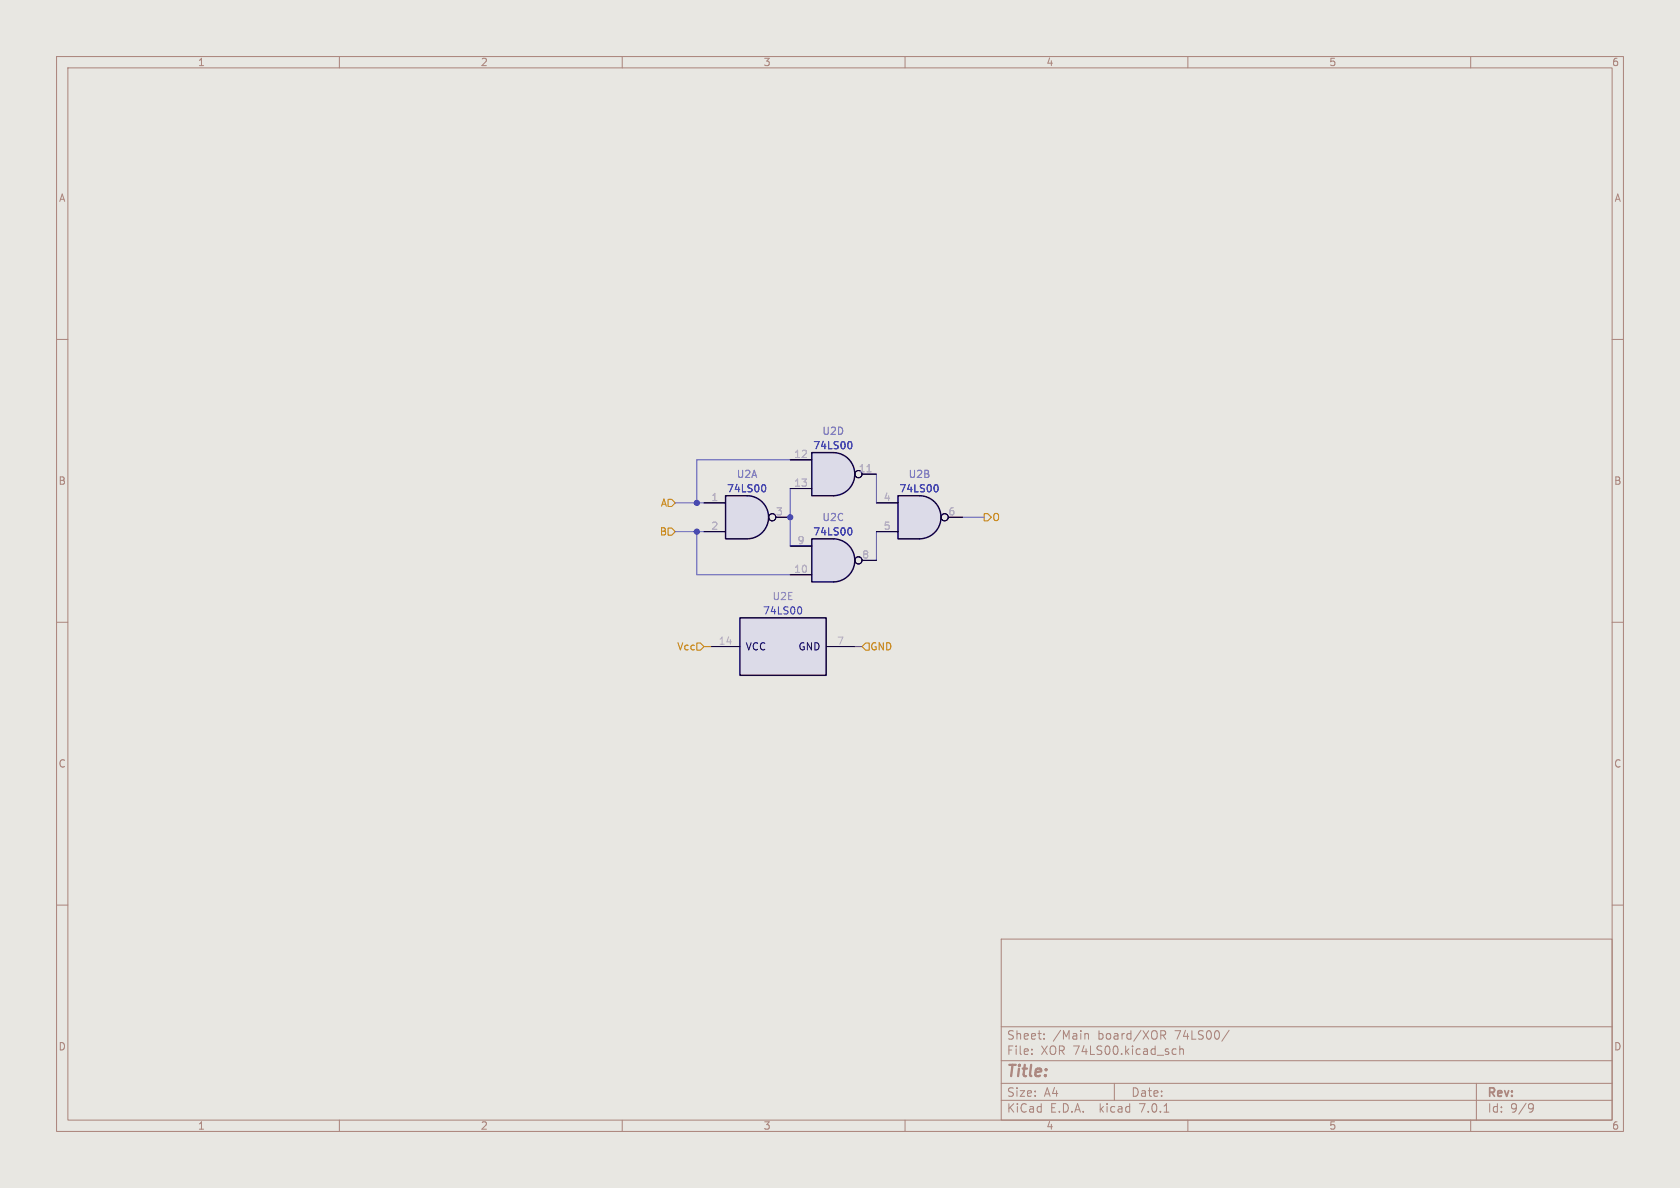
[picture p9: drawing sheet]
<svg xmlns="http://www.w3.org/2000/svg" width="297mm" height="210mm" viewBox="0 0 297 210" stroke-linecap="round" stroke-linejoin="round" font-family="sans-serif">
<path d="M0 0h297v210h-297z" fill="#e8e7e2" stroke="#e8e7e2" stroke-width=".18"/>
<g fill="none" stroke="#aa837a" stroke-width=".18">
<path d="M10 10h277v190h-277zM12 12h273v186h-273zM60 10v2M110 10v2M160 10v2M210 10v2M260 10v2M10 60h2M285 60h2M10 110h2M285 110h2M10 160h2"/>
<path d="M285 160h2M177 166h108v32h-108zM60 198v2M110 198v2M160 198v2M177 194.5h108M177 191.5h108M177 187.5h108M177 181.5h108M182.4 186.3v.1M182.4 185.5v.1M184.6 183.6v.1"/>
<path d="M184.6 182.8v.1M191.8 182.8l.2-.1 .4 .1v.9M197 191.5v3M205.2 183l.7-.1 .2-.2-.1-.4-.2-.1h-.6v1.5M205.6 183l.5 .7M205.8 196.6h.8M207.4 186.3h.5M207.4 185.5h.5M208.6 185.5l.2-.1 .3 .1 .1 .9M208.6 184.9v1.5M210 198v2M217.3 182.1l-1.3 2"/>
<path d="M260 198v2M261 191.5v6.5M270.5 195.1l.5 .1a.99 .99 0 0 1-.4 1.4h-.2M271.1 195.7l-.2 .3h-.4"/>
</g>
<path d="M162.6 87.6a3.8 3.8 0 0 1 3.8 3.8 3.8 3.8 0 0 1-3.8 3.9z" fill="#dcdbe8" stroke="#dcdbe8" stroke-width=".18"/>
<path d="M158.7 87.6h3.9v7.7h-3.9z" fill="#dcdbe8"/>
<path d="M158.7 87.6h3.9a3.8 3.8 0 0 1 3.8 3.8 3.8 3.8 0 0 1-3.8 3.9h-3.9z" fill="none" stroke="#130040" stroke-width=".25"/>
<g fill="none" stroke="#010022" stroke-width=".18">
<path d="M154.9 88.9h3.8M154.9 94h3.8M167.6 91.4h2.6"/>
<circle cx="167" cy="91.4" r=".63"/>
</g>
<path d="M165.5 85.7a.79 .79 0 0 1 0 1.2" fill="none" stroke="#353dd0" stroke-width=".18"/>
<path d="M147.3 80a3.8 3.8 0 0 1 3.8 3.8 3.8 3.8 0 0 1-3.8 3.8z" fill="#dcdbe8" stroke="#dcdbe8" stroke-width=".18"/>
<path d="M143.5 80h3.8v7.6h-3.8z" fill="#dcdbe8"/>
<path d="M143.5 80h3.8a3.8 3.8 0 0 1 3.8 3.8 3.8 3.8 0 0 1-3.8 3.8h-3.8z" fill="none" stroke="#130040" stroke-width=".25"/>
<g fill="none" stroke="#010022" stroke-width=".18">
<path d="M139.7 81.3h3.8M139.7 86.4h3.8M152.4 83.8h2.5"/>
<circle cx="151.8" cy="83.8" r=".63"/>
</g>
<path d="M153.3 83.4h.7" fill="none" stroke="#b4afbe" stroke-width=".18"/>
<path d="M150.3 78.1a.79 .79 0 0 1 0 1.2" fill="none" stroke="#353dd0" stroke-width=".18"/>
<path d="M132.1 87.6a3.8 3.8 0 0 1 3.8 3.8 3.8 3.8 0 0 1-3.8 3.9z" fill="#dcdbe8" stroke="#dcdbe8" stroke-width=".18"/>
<path d="M128.3 87.6h3.8v7.7h-3.8z" fill="#dcdbe8"/>
<path d="M128.3 87.6h3.8a3.8 3.8 0 0 1 3.8 3.8 3.8 3.8 0 0 1-3.8 3.9h-3.8zM130.8 109.2h15.2v10.2h-15.2z" fill="none" stroke="#130040" stroke-width=".25"/>
<g fill="none" stroke="#010022" stroke-width=".18">
<path d="M124.5 88.9h3.8M124.5 94h3.8M137.2 91.4h2.5M125.7 114.3h5.1M146 114.3h5.1"/>
<circle cx="136.5" cy="91.4" r=".63"/>
</g>
<path d="M135.1 85.7a.79 .79 0 0 1 0 1.2M141.4 107.3a.79 .79 0 0 1 0 1.2" fill="none" stroke="#353dd0" stroke-width=".18"/>
<g fill="#dcdbe8" stroke="#dcdbe8" stroke-width=".18">
<path d="M130.8 109.2h15.2v10.2h-15.2z"/>
<path d="M147.3 95.3a3.8 3.8 0 0 1 3.8 3.8 3.8 3.8 0 0 1-3.8 3.8z"/>
</g>
<path d="M143.5 95.3h3.8v7.6h-3.8z" fill="#dcdbe8"/>
<path d="M143.5 95.3h3.8a3.8 3.8 0 0 1 3.8 3.8 3.8 3.8 0 0 1-3.8 3.8h-3.8z" fill="none" stroke="#130040" stroke-width=".25"/>
<g fill="none" stroke="#010022" stroke-width=".18">
<path d="M124.5 88.9h3.8M124.5 94h3.8M137.2 91.4h2.5M139.7 96.5h3.8M139.7 81.3h3.8M139.7 86.4h3.8M152.4 99.1h2.5M152.4 83.8h2.5M154.9 88.9h3.8M154.9 94h3.8M167.6 91.4h2.6M139.7 101.6h3.8"/>
<circle cx="136.5" cy="91.4" r=".63"/>
<circle cx="151.8" cy="83.8" r=".63"/>
<circle cx="151.8" cy="99.1" r=".63"/>
<circle cx="167" cy="91.4" r=".63"/>
</g>
<path d="M150.3 78.1a.79 .79 0 0 1 0 1.2M135.1 85.7a.79 .79 0 0 1 0 1.2M150.3 93.3a.79 .79 0 0 1 0 1.3M165.5 85.7a.79 .79 0 0 1 0 1.2" fill="none" stroke="#353dd0" stroke-width=".18"/>
<path d="M118.1 93.3h.6l.7 .7-.7 .6h-.6zM118.1 88.3h.6l.7 .6-.7 .6h-.6zM174 90.8h.6l.7 .6-.7 .7h-.6zM123.2 113.7h.6l.7 .6-.7 .6h-.6zM153 113.7h.7v1.2h-.7l-.6-.6z" fill="none" stroke="#c67d00" stroke-width=".18"/>
<path d="M119.4 94h5.1M119.4 88.9h5.1M123.2 94v7.6h16.5M139.7 81.3h-16.5v7.6M139.7 86.4v10.1M154.9 83.8v5.1M154.9 94v5.1M170.2 91.4h3.8" fill="none" stroke="#5256d0" stroke-width=".18"/>
<path d="M151.1 114.3h1.3" fill="none" stroke="#484848" stroke-width=".18"/>
<path d="M124.5 114.3h1.2" fill="none" stroke="#f00" stroke-width=".18"/>
<path d="M153.3 83.4h.7" fill="none" stroke="#b4afbe" stroke-width=".18"/>
<g fill="#4026c4" stroke="#4026c4" stroke-width=".18">
<circle cx="123.2" cy="94" r=".46"/>
<circle cx="123.2" cy="88.9" r=".46"/>
<circle cx="139.7" cy="91.4" r=".46"/>
</g>
<text font-size="2.8" fill="#aa837a" x="178" y="190.8">Title:</text>
<g font-size="2.1" fill="#aa837a">
<text x="178" y="183.9">Sheet:</text>
<text x="186.2" y="183.9">/Main</text>
<text x="194.1" y="183.9">board/XOR</text>
<text x="207.7" y="183.9">74LS00/</text>
<text x="178" y="186.6">File:</text>
<text x="184" y="186.6">XOR 74LS00.kicad_sch</text>
<text x="178" y="196.8">KiCad</text>
<text x="178" y="194">Size:</text>
<text x="184.6" y="194">A4</text>
<text x="185.7" y="196.8">E.D.A.</text>
<text x="194.4" y="196.8">kicad</text>
<text x="200" y="194">Date:</text>
<text x="201.5" y="196.8">7.0.1</text>
<text x="263" y="194.2">Rev:</text>
<text x="263" y="196.8">Id:</text>
<text x="267" y="196.8">9/9</text>
</g>
<g font-size="1.8" fill="#aa837a">
<text x="35" y="11.8">1</text>
<text x="85" y="11.8">2</text>
<text x="135" y="11.8">3</text>
<text x="185" y="11.8">4</text>
<text x="235" y="11.8">5</text>
<text x="285" y="11.8">6</text>
<text x="10.4" y="35.8">A</text>
<text x="285.4" y="35.8">A</text>
<text x="10.3" y="85.8">B</text>
<text x="285.3" y="85.8">B</text>
<text x="10.3" y="135.8">C</text>
<text x="285.3" y="135.8">C</text>
<text x="10.3" y="185.8">D</text>
<text x="285.3" y="185.8">D</text>
<text x="35" y="199.8">1</text>
<text x="85" y="199.8">2</text>
<text x="135" y="199.8">3</text>
<text x="185" y="199.8">4</text>
<text x="235" y="199.8">5</text>
<text x="285" y="199.8">6</text>
</g>
<g font-size="1.8" fill="#8d7cb6">
<text x="145.3" y="77">U2D</text>
<text x="130.2" y="84.6">U2A</text>
<text x="160.6" y="84.6">U2B</text>
<text x="145.3" y="92.3">U2C</text>
<text x="136.5" y="106.2">U2E</text>
</g>
<g font-size="1.8" fill="#b4afbe">
<text x="140.3" y="81">12</text>
<text x="151.8" y="83.6">11</text>
<text x="125.7" y="88.6">1</text>
<text x="140.3" y="86.1">13</text>
<text x="156.2" y="88.6">4</text>
<text x="125.7" y="93.7">2</text>
<text x="137.1" y="91.2">3</text>
<text x="156.2" y="93.7">5</text>
<text x="167.6" y="91.2">6</text>
<text x="140.3" y="101.3">10</text>
<text x="140.9" y="96.3">9</text>
<text x="152.4" y="98.8">8</text>
<text x="127" y="114">14</text>
<text x="147.9" y="114">7</text>
</g>
<g font-size="1.8" fill="#353dd0">
<text x="143.7" y="79.6">74LS00</text>
<text x="128.5" y="87.2">74LS00</text>
<text x="159" y="87.2">74LS00</text>
<text x="143.7" y="94.8">74LS00</text>
<text x="134.8" y="108.8">74LS00</text>
</g>
<g font-size="1.8" fill="#c67d00">
<text x="116.7" y="89.7">A</text>
<text x="116.5" y="94.8">B</text>
<text x="175.5" y="92.3">O</text>
<text x="119.6" y="115.1">Vcc</text>
<text x="153.9" y="115.1">GND</text>
</g>
<g font-size="1.8" fill="#15005e">
<text x="131.8" y="115.1">VCC</text>
<text x="141" y="115.1">GND</text>
</g>
</svg>
